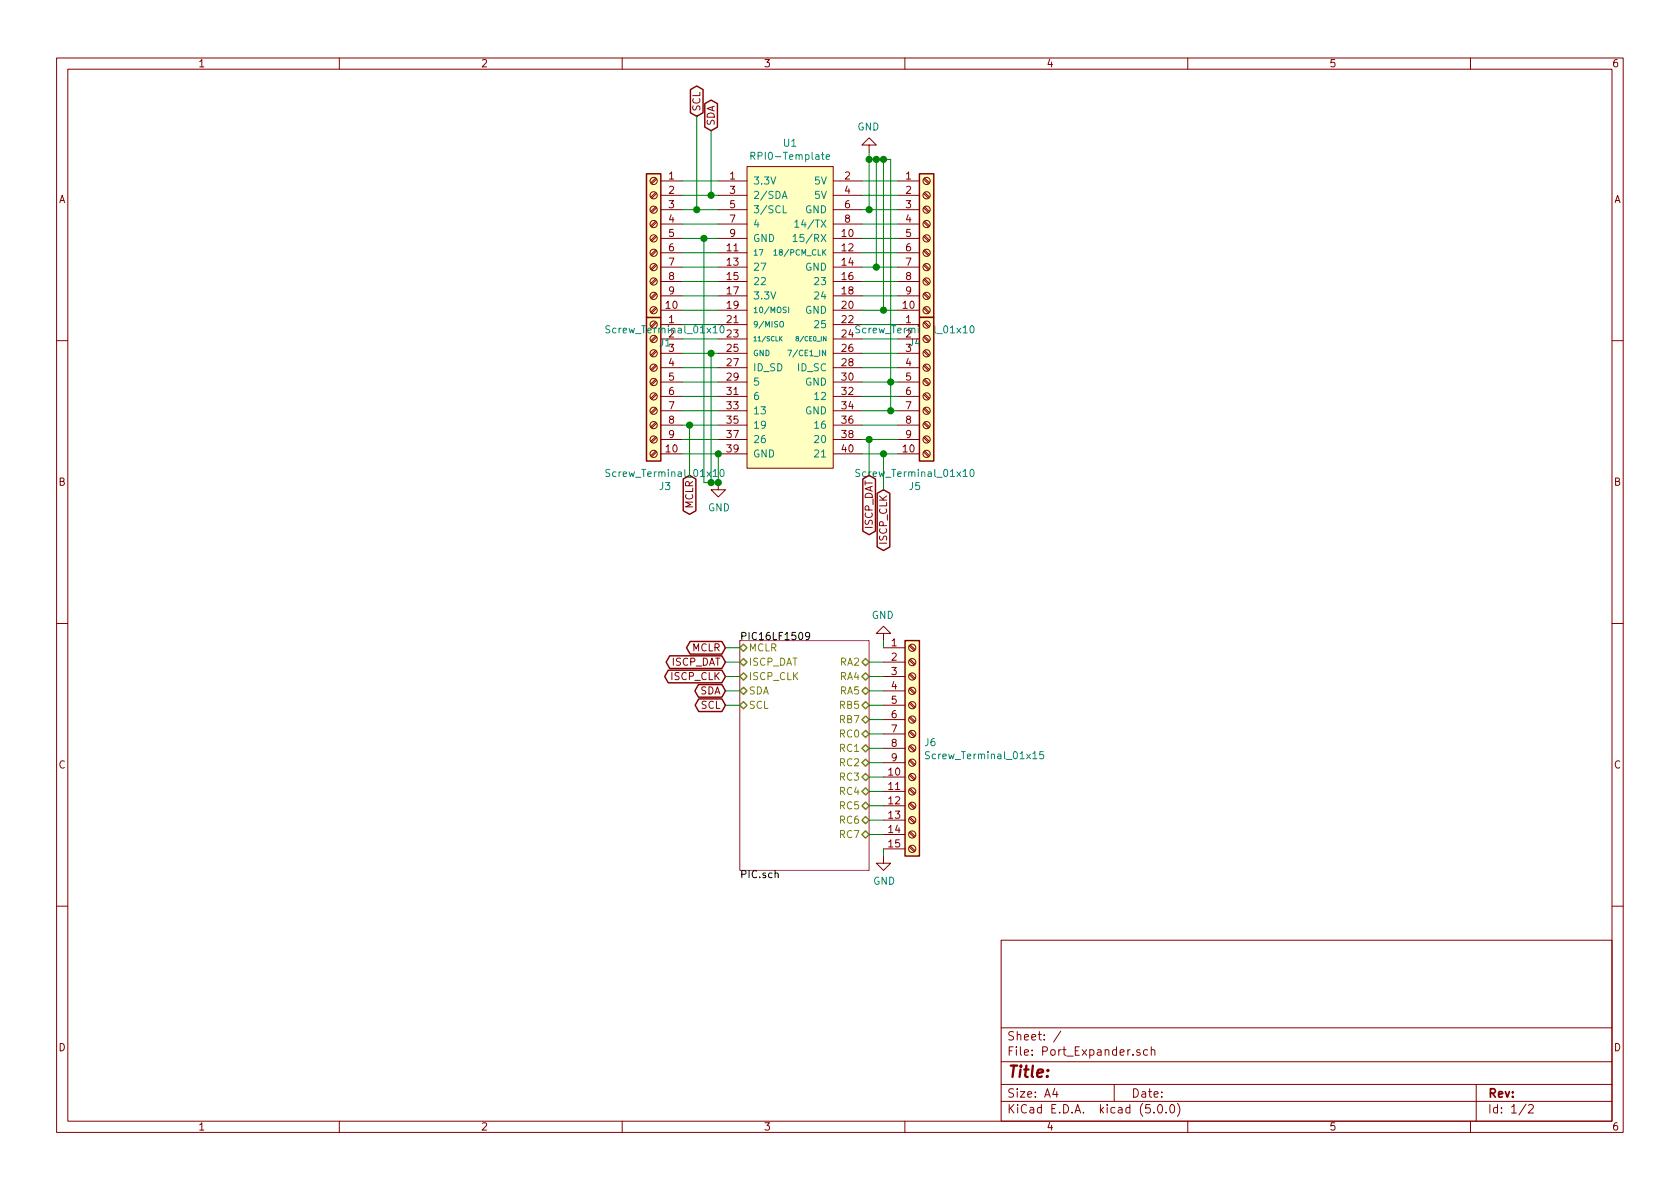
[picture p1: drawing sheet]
EESchema Schematic File Version 4
LIBS:Port_Expander-cache
EELAYER 26 0
EELAYER END
$Descr A4 11693 8268
encoding utf-8
Sheet 1 2
Title ""
Date ""
Rev ""
Comp ""
Comment1 ""
Comment2 ""
Comment3 ""
Comment4 ""
$EndDescr
$Sheet
S 5150 4450 900  1600
U 5BD19583
F0 "PIC16LF1509" 50
F1 "PIC.sch" 50
F2 "MCLR" B L 5150 4500 50 
F3 "ISCP_DAT" B L 5150 4600 50 
F4 "RB5" B R 6050 4900 50 
F5 "RB7" B R 6050 5000 50 
F6 "RC0" B R 6050 5100 50 
F7 "RC1" B R 6050 5200 50 
F8 "RC2" B R 6050 5300 50 
F9 "RC3" B R 6050 5400 50 
F10 "RC4" B R 6050 5500 50 
F11 "RC5" B R 6050 5600 50 
F12 "RC6" B R 6050 5700 50 
F13 "RC7" B R 6050 5800 50 
F14 "SDA" B L 5150 4800 50 
F15 "SCL" B L 5150 4900 50 
F16 "ISCP_CLK" B L 5150 4700 50 
F17 "RA2" B R 6050 4600 50 
F18 "RA4" B R 6050 4700 50 
F19 "RA5" B R 6050 4800 50 
$EndSheet
$Comp
L Rob-5:RPI0-Template U1
U 1 1
P 5500 2200
F 0 "U1" H 5500 3415 50  0000 C CNN
F 1 "RPI0-Template" H 5500 3324 50  0000 C CNN
F 2 "Rob-5.0:RPi0_Template" H 5500 2950 50  0001 C CNN
F 3 "" H 5500 2950 50  0001 C CNN
	1    5500 2200
	1    0    0    -1  
$EndComp
$Comp
L Connector:Screw_Terminal_01x10 J4
U 1 1
P 6450 1650
F 0 "J4" H 6369 925 50  0000 C CNN
F 1 "Screw_Terminal_01x10" H 6369 1016 50  0000 C CNN
F 2 "Rob-5.0:TerminalBlock_Phoenix_MKDS-1,5-10-3.5-H_1x10_P3.50mm_Horizontal" H 6450 1650 50  0001 C CNN
F 3 "~" H 6450 1650 50  0001 C CNN
	1    6450 1650
	1    0    0    -1  
$EndComp
$Comp
L Connector:Screw_Terminal_01x10 J5
U 1 1
P 6450 2650
F 0 "J5" H 6369 1925 50  0000 C CNN
F 1 "Screw_Terminal_01x10" H 6369 2016 50  0000 C CNN
F 2 "Rob-5.0:TerminalBlock_Phoenix_MKDS-1,5-10-3.5-H_1x10_P3.50mm_Horizontal" H 6450 2650 50  0001 C CNN
F 3 "~" H 6450 2650 50  0001 C CNN
	1    6450 2650
	1    0    0    -1  
$EndComp
$Comp
L Connector:Screw_Terminal_01x10 J3
U 1 1
P 4550 2650
F 0 "J3" H 4470 1925 50  0000 C CNN
F 1 "Screw_Terminal_01x10" H 4470 2016 50  0000 C CNN
F 2 "Rob-5.0:TerminalBlock_Phoenix_MKDS-1,5-10-3.5-H_1x10_P3.50mm_Horizontal" H 4550 2650 50  0001 C CNN
F 3 "~" H 4550 2650 50  0001 C CNN
	1    4550 2650
	-1   0    0    -1  
$EndComp
$Comp
L Connector:Screw_Terminal_01x10 J1
U 1 1
P 4550 1650
F 0 "J1" H 4470 925 50  0000 C CNN
F 1 "Screw_Terminal_01x10" H 4470 1016 50  0000 C CNN
F 2 "Rob-5.0:TerminalBlock_Phoenix_MKDS-1,5-10-3.5-H_1x10_P3.50mm_Horizontal" H 4550 1650 50  0001 C CNN
F 3 "~" H 4550 1650 50  0001 C CNN
	1    4550 1650
	-1   0    0    -1  
$EndComp
Wire Wire Line
	6150 4600 6050 4600
Wire Wire Line
	6050 4700 6150 4700
Wire Wire Line
	6150 4800 6050 4800
Wire Wire Line
	6050 4900 6150 4900
Wire Wire Line
	6150 5000 6050 5000
Wire Wire Line
	6050 5100 6150 5100
Wire Wire Line
	6150 5200 6050 5200
Wire Wire Line
	6050 5300 6150 5300
Wire Wire Line
	6050 5400 6150 5400
Wire Wire Line
	6150 5500 6050 5500
Wire Wire Line
	6050 5600 6150 5600
Wire Wire Line
	6150 5700 6050 5700
Wire Wire Line
	6050 5800 6150 5800
Text GLabel 4950 900  1    50   BiDi ~ 0
SDA
Wire Wire Line
	5000 3150 4750 3150
Wire Wire Line
	4750 3050 5000 3050
Wire Wire Line
	5000 2950 4800 2950
Wire Wire Line
	4750 2850 5000 2850
Wire Wire Line
	5000 2750 4750 2750
Wire Wire Line
	4750 2650 5000 2650
Wire Wire Line
	5000 2550 4750 2550
Wire Wire Line
	4750 2450 4950 2450
Wire Wire Line
	5000 2350 4750 2350
Wire Wire Line
	4750 2250 5000 2250
Wire Wire Line
	5000 2150 4750 2150
Wire Wire Line
	4750 2050 5000 2050
Wire Wire Line
	5000 1950 4750 1950
Wire Wire Line
	4750 1850 5000 1850
Wire Wire Line
	5000 1750 4750 1750
Wire Wire Line
	4750 1650 4900 1650
Wire Wire Line
	5000 1550 4750 1550
Wire Wire Line
	4750 1450 4850 1450
Wire Wire Line
	5000 1350 4950 1350
Wire Wire Line
	4750 1250 5000 1250
Text GLabel 4850 800  1    50   BiDi ~ 0
SCL
Wire Wire Line
	4950 1350 4950 900 
Connection ~ 4950 1350
Wire Wire Line
	4950 1350 4750 1350
Wire Wire Line
	4850 800  4850 1450
Connection ~ 4850 1450
Wire Wire Line
	4850 1450 5000 1450
Text GLabel 5050 4900 0    50   BiDi ~ 0
SCL
Text GLabel 5050 4800 0    50   BiDi ~ 0
SDA
Wire Wire Line
	5150 4800 5050 4800
Wire Wire Line
	5050 4900 5150 4900
Wire Wire Line
	6250 3150 6150 3150
Wire Wire Line
	6000 3050 6050 3050
Wire Wire Line
	6250 2950 6000 2950
Wire Wire Line
	6000 2850 6200 2850
Wire Wire Line
	6250 2750 6000 2750
Wire Wire Line
	6000 2650 6200 2650
Wire Wire Line
	6250 2550 6000 2550
Wire Wire Line
	6000 2450 6250 2450
Wire Wire Line
	6250 2350 6000 2350
Wire Wire Line
	6000 2250 6250 2250
Wire Wire Line
	6250 2150 6150 2150
Wire Wire Line
	6000 2050 6250 2050
Wire Wire Line
	6250 1950 6000 1950
Wire Wire Line
	6000 1850 6100 1850
Wire Wire Line
	6250 1750 6000 1750
Wire Wire Line
	6000 1650 6250 1650
Wire Wire Line
	6250 1550 6000 1550
Wire Wire Line
	6000 1250 6250 1250
Wire Wire Line
	6000 1450 6050 1450
Wire Wire Line
	6250 1350 6000 1350
Text GLabel 4800 3300 3    50   BiDi ~ 0
MCLR
Text GLabel 5050 4500 0    50   BiDi ~ 0
MCLR
Text GLabel 5050 4600 0    50   BiDi ~ 0
ISCP_DAT
Text GLabel 5050 4700 0    50   BiDi ~ 0
ISCP_CLK
Text GLabel 6050 3300 3    50   BiDi ~ 0
ISCP_DAT
Text GLabel 6150 3400 3    50   BiDi ~ 0
ISCP_CLK
Wire Wire Line
	4800 2950 4800 3300
Connection ~ 4800 2950
Wire Wire Line
	4800 2950 4750 2950
Wire Wire Line
	6050 3050 6050 3300
Connection ~ 6050 3050
Wire Wire Line
	6050 3050 6250 3050
Wire Wire Line
	6150 3150 6150 3400
Connection ~ 6150 3150
Wire Wire Line
	6150 3150 6000 3150
Wire Wire Line
	5150 4500 5050 4500
Wire Wire Line
	5050 4600 5150 4600
Wire Wire Line
	5150 4700 5050 4700
$Comp
L Connector:Screw_Terminal_01x15 J6
U 1 1
P 6350 5200
F 0 "J6" H 6430 5242 50  0000 L CNN
F 1 "Screw_Terminal_01x15" H 6430 5151 50  0000 L CNN
F 2 "Rob-5.0:TerminalBlock_Phoenix_MKDS-1,5-15-3.5-H_1x15_P3.50mm_Horizontal" H 6350 5200 50  0001 C CNN
F 3 "~" H 6350 5200 50  0001 C CNN
	1    6350 5200
	1    0    0    -1  
$EndComp
$Comp
L power:GND #PWR0101
U 1 1
P 6150 4450
F 0 "#PWR0101" H 6150 4200 50  0001 C CNN
F 1 "GND" H 6155 4277 50  0000 C CNN
F 2 "" H 6150 4450 50  0001 C CNN
F 3 "" H 6150 4450 50  0001 C CNN
	1    6150 4450
	-1   0    0    1   
$EndComp
$Comp
L power:GND #PWR0102
U 1 1
P 6150 5950
F 0 "#PWR0102" H 6150 5700 50  0001 C CNN
F 1 "GND" H 6155 5777 50  0000 C CNN
F 2 "" H 6150 5950 50  0001 C CNN
F 3 "" H 6150 5950 50  0001 C CNN
	1    6150 5950
	1    0    0    -1  
$EndComp
Wire Wire Line
	6150 5900 6150 5950
Wire Wire Line
	6150 4500 6150 4450
$Comp
L power:GND #PWR0103
U 1 1
P 6050 1050
F 0 "#PWR0103" H 6050 800 50  0001 C CNN
F 1 "GND" H 6055 877 50  0000 C CNN
F 2 "" H 6050 1050 50  0001 C CNN
F 3 "" H 6050 1050 50  0001 C CNN
	1    6050 1050
	-1   0    0    1   
$EndComp
Wire Wire Line
	6050 1450 6050 1100
Connection ~ 6050 1450
Wire Wire Line
	6050 1450 6250 1450
Wire Wire Line
	6100 1850 6100 1100
Wire Wire Line
	6100 1100 6050 1100
Connection ~ 6100 1850
Wire Wire Line
	6100 1850 6250 1850
Connection ~ 6050 1100
Wire Wire Line
	6050 1100 6050 1050
Wire Wire Line
	6150 2150 6150 1100
Wire Wire Line
	6150 1100 6100 1100
Connection ~ 6150 2150
Wire Wire Line
	6150 2150 6000 2150
Connection ~ 6100 1100
Wire Wire Line
	6200 2650 6200 1100
Wire Wire Line
	6200 1100 6150 1100
Connection ~ 6200 2650
Wire Wire Line
	6200 2650 6250 2650
Connection ~ 6150 1100
Wire Wire Line
	6200 2850 6200 2650
Connection ~ 6200 2850
Wire Wire Line
	6200 2850 6250 2850
$Comp
L power:GND #PWR0104
U 1 1
P 5000 3350
F 0 "#PWR0104" H 5000 3100 50  0001 C CNN
F 1 "GND" H 5005 3177 50  0000 C CNN
F 2 "" H 5000 3350 50  0001 C CNN
F 3 "" H 5000 3350 50  0001 C CNN
	1    5000 3350
	1    0    0    -1  
$EndComp
Wire Wire Line
	5000 3150 5000 3350
Connection ~ 5000 3150
Wire Wire Line
	4950 2450 4950 3350
Wire Wire Line
	4950 3350 5000 3350
Connection ~ 4950 2450
Wire Wire Line
	4950 2450 5000 2450
Connection ~ 5000 3350
Wire Wire Line
	4900 1650 4900 3350
Wire Wire Line
	4900 3350 4950 3350
Connection ~ 4900 1650
Wire Wire Line
	4900 1650 5000 1650
Connection ~ 4950 3350
$EndSCHEMATC
